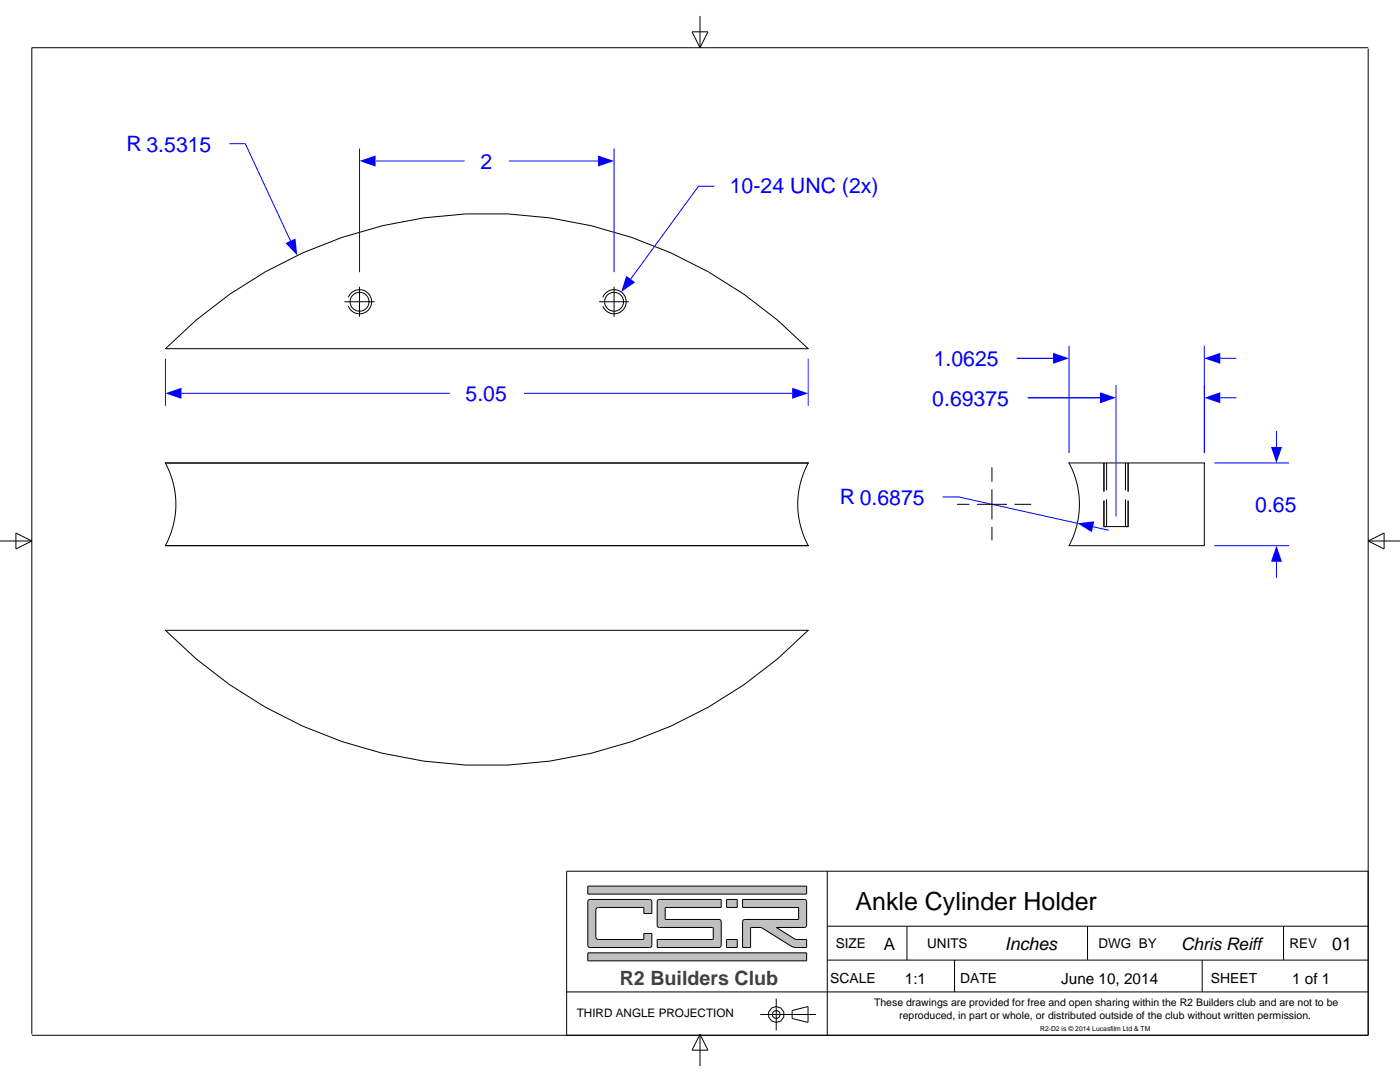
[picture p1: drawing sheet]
<svg xmlns="http://www.w3.org/2000/svg" width="279mm" height="216mm" viewBox="0 0 279 216" stroke-linecap="round" stroke-linejoin="round" font-family="sans-serif">
<path d="M138.1 6.3h3.2l-1.6 3.2zM139.7 3.2v6.3M273 9.5h-266.7v196.9M0 107.9h6.3M3.2 106.4l3.1 1.5-3.1 1.6zM273 107.9h6.4M273 107.9l3.2-1.5v3.1zM139.7 206.4v6.3M139.7 206.4l1.6 3.1h-3.2z" fill="none" stroke="#000" stroke-width=".2"/>
<path d="M117.3 190.1v1.6h43.7v-1.6zM117.3 176.8v1.6h43.7v-1.6zM117.4 179.6l.4-.1 12.1 .1 .2 .3v2.4h-1.6l-.1-1.2-9.3 .1-.2 .4v5.3l.2 .4 .3 .2h9l.1-1.2h1.6l-.1 2.6-.4 .2-12.1-.1-.2-.4v-8.7zM148.2 179.5v1.6h11.1l.1 .1-.1 2.3h-10.9l-.2 .4v5.2h1.6v-3.9l.1-.1h2l6.3 3.8 2.8 .2v-1.6l-2.3-.1-3.8-2.3h5.7l.2-.2 .2-.3v-4.7l-.2-.3zM131.3 179.6l-.1 .3v4.7l.2 .4 10.9 .1v2.3l-.1 .1h-11v1.6h12.3l.3-.2 .1-5-.2-.4h-10.9v-2.3l.1-.1h11v-1.6h-12.3zM145 187.5v1.6h2.1v-1.6zM145 179.5v1.6h2.1v-1.6z" fill-rule="evenodd" fill="#c0c0c0"/>
<g fill="none" stroke="#000" stroke-width=".2">
<path d="M273 9.7v196.9h-266.7M69.5 59.3a2.41 2.41 0 0 1 3.7-1 2.41 2.41 0 0 1 0 3.8 2.41 2.41 0 0 1-3.7-1M120.3 59.3a2.41 2.41 0 0 1 3.7-1 2.41 2.41 0 0 1 0 3.8 2.41 2.41 0 0 1-3.7-1M33 69.6a89.7 89.7 0 0 1 128.3 0zM33 92.4a17.3 17.3 0 0 1 0 16.5M33 92.4h128.3M33 92.4h.1M161.3 92.4a17.3 17.3 0 0 0 0 16.5M161.3 92.4h.1M33 108.9h128.3M33 108.9h.1M161.3 108.9h.1"/>
<path d="M117.3 176.8h43.7v1.6h-43.7zM117.4 179.6l.4-.1 12.1 .1 .2 .3v2.4h-1.6l-.1-1.2-9.3 .1-.2 .4v5.3l.2 .4 .3 .2h9l.1-1.2h1.6l-.1 2.6-.4 .2-12.1-.1-.2-.4v-8.7zM131.3 179.6l.3-.1h12.3v1.6h-11l-.1 .1v2.3h10.9l.2 .4-.1 5-.3 .2h-12.3v-1.6h11l.1-.1v-2.3l-10.9-.1-.2-.4v-4.7zM145 179.5h2.1v1.6h-2.1zM148.2 179.5l12.6 .1 .2 .3v4.7l-.2 .3-.2 .2h-5.7l3.8 2.3 2.3 .1v1.6h-2.2l-.7-.2-6.2-3.8h-2.1v4h-1.6v-5.2l.2-.4h10.9l.1-.1-.1-2.3h-11.1zM165.1 173.8v32.8M273 173.8h-159.9v32.8M113.1 197.9h159.9M117.3 190.1h43.7v1.6h-43.7zM145 187.5h2.1v1.6h-2.1zM154.9 199.3v6.3M165.1 191.6h107.9"/>
<path d="M165.1 184.8h107.9M181 184.8v6.8M190.5 191.6v6.3M217 184.8v6.7M239.9 191.6v6.3M256.2 184.8v6.7M151.7 202.4h11.1M158.1 201.6l3.2-.8v3.2l-3.2-.8z"/>
<circle cx="71.8" cy="60.2" r="1.88"/>
<circle cx="122.6" cy="60.2" r="1.88"/>
<circle cx="154.9" cy="202.4" r="1.59"/>
<circle cx="154.9" cy="202.4" r=".79"/>
</g>
<path d="M125 55l1.8 1.3-2.8 2z" fill="#00f"/>
<path d="M142.6 37.2h-3.2l-13.5 18.5" fill="none" stroke="#00f" stroke-width=".2"/>
<path d="M57 48.5l2-.9 .3 3.4z" fill="#00f"/>
<path d="M45.8 28.7h3.2l9 19.4" fill="none" stroke="#00f" stroke-width=".2"/>
<path d="M33 78.5l3.2-1.1v2.2z" fill="#00f"/>
<path d="M36.2 78.5h53.5" fill="none" stroke="#00f" stroke-width=".2"/>
<path d="M158.1 77.4l3.2 1.1-3.2 1.1z" fill="#00f"/>
<path d="M33 71.6v9.4M104.6 78.5h53.5M161.3 71.6v9.4" fill="none" stroke="#00f" stroke-width=".2"/>
<path d="M71.8 57.2v6M122.6 57.2v6M68.8 60.2h6M119.6 60.2h6" fill="none" stroke="#000" stroke-width=".2"/>
<path d="M71.8 32.1l3.2-1.1v2.2z" fill="#00f"/>
<path d="M75 32.1h17.7" fill="none" stroke="#00f" stroke-width=".2"/>
<path d="M119.4 31l3.2 1.1-3.2 1.1z" fill="#00f"/>
<path d="M71.8 29.6v24.7M101.6 32.1h17.8M122.6 29.6v24.7M188.1 99.2h3.2l23.7 5.2" fill="none" stroke="#00f" stroke-width=".2"/>
<g fill="none" stroke="#000" stroke-width=".2">
<path d="M213.4 92.4a17.5 17.5 0 0 1 0 16.5M213.4 92.4h26.9v16.5h-26.9M213.4 92.4h.1M220.3 99.9v5.2h.5M220.3 92.4v5.7M220.8 92.4v5.4M220.8 99.6v5.5M224.6 92.4v5.4M224.6 99.6v5.5M225.1 99.9v5.2h-.5M225.1 92.4v5.7M213.4 108.9h.1"/>
<path d="M220.8 105.1h3.8"/>
</g>
<path d="M215 104.4l3.4-.4-.5 2.2z" fill="#00f"/>
<path d="M218.1 105.1l3.2 .7" fill="none" stroke="#00f" stroke-width=".2"/>
<path d="M253.6 89.2h2.2l-1.1 3.2z" fill="#00f"/>
<path d="M254.7 86v3.2" fill="none" stroke="#00f" stroke-width=".2"/>
<path d="M254.7 108.9l1.1 3.2h-2.2z" fill="#00f"/>
<path d="M202.9 71.5h7.3M242.3 92.4h14.9M242.3 108.9h14.9M254.7 112.1v3.2" fill="none" stroke="#00f" stroke-width=".2"/>
<path d="M210.2 70.4l3.2 1.1-3.2 1.1z" fill="#00f"/>
<path d="M202.9 71.5h7.3" fill="none" stroke="#00f" stroke-width=".2"/>
<path d="M240.3 71.5l3.2-1.1v2.2z" fill="#00f"/>
<path d="M205.1 79.4h14.4M213.4 69v21.4M240.3 69v21.4M243.5 71.5h3.2" fill="none" stroke="#00f" stroke-width=".2"/>
<path d="M198 93.2v2.9M198 97.6v6M191 100.6h2.5M195 100.6h6M198 105.1v2.7M202.5 100.6h3.3" fill="none" stroke="#000" stroke-width=".2"/>
<path d="M240.3 79.4l3.2-1.1v2.2z" fill="#00f"/>
<path d="M243.5 79.4h3.2" fill="none" stroke="#00f" stroke-width=".2"/>
<path d="M219.5 78.3l3.2 1.1-3.2 1.1z" fill="#00f"/>
<path d="M205.1 79.4h14.4M222.7 76.9v26.2M240.3 76.9v13.5" fill="none" stroke="#00f" stroke-width=".2"/>
<path d="M33 125.8h128.3a89.7 89.7 0 0 1-128.3 0z" fill="none" stroke="#000" stroke-width=".2"/>
<text font-size="5" x="170.7" y="181.5">Ankle Cylinder Holder</text>
<g font-size="4.2" fill="#00f">
<text x="25.3" y="30.1">R 3.5315</text>
<text x="95.9" y="33.7">2</text>
<text x="145.6" y="38.6">10-24 UNC (2x)</text>
<text x="186.3" y="73.1">1.0625</text>
<text x="92.9" y="80.1">5.05</text>
<text x="186.1" y="81">0.69375</text>
<text x="167.6" y="100.6">R 0.6875</text>
<text x="250.5" y="102.2">0.65</text>
</g>
<text font-size="3.9" fill="#404040" x="123.7" y="196.6">R2 Builders Club</text>
<g font-size="3.5">
<text x="200.6" y="189.6">Inches</text>
<text x="265.9" y="189.6">01</text>
</g>
<g font-size="3.4">
<text x="176.4" y="189.5">A</text>
<text x="235.7" y="189.5">Chris Reiff</text>
</g>
<g font-size="3.1">
<text x="180.6" y="196.4">1:1</text>
<text x="211.8" y="196.4">June 10, 2014</text>
<text x="257.9" y="196.4">1 of 1</text>
</g>
<g font-size="2.8">
<text x="165.7" y="196.2">SCALE</text>
<text x="191.6" y="196.2">DATE</text>
<text x="241.6" y="196.2">SHEET</text>
</g>
<g font-size="2.7">
<text x="166.8" y="189.2">SIZE</text>
<text x="185.1" y="189.2">UNITS</text>
<text x="219.2" y="189.2">DWG BY</text>
<text x="257.3" y="189.2">REV</text>
</g>
<text font-size="2.3" x="115.1" y="202.9">THIRD ANGLE PROJECTION</text>
<g font-size="2.1">
<text x="174.4" y="200.7">These drawings are provided for free and open sharing within the R2 Builders club and are not to be</text>
<text x="179.5" y="203.3">reproduced, in part or whole, or distributed outside of the club without written permission.</text>
</g>
<text font-size="1.4" x="207.6" y="205.6">R2-D2 is © 2014 Lucasfilm Ltd &amp; TM</text>
</svg>
